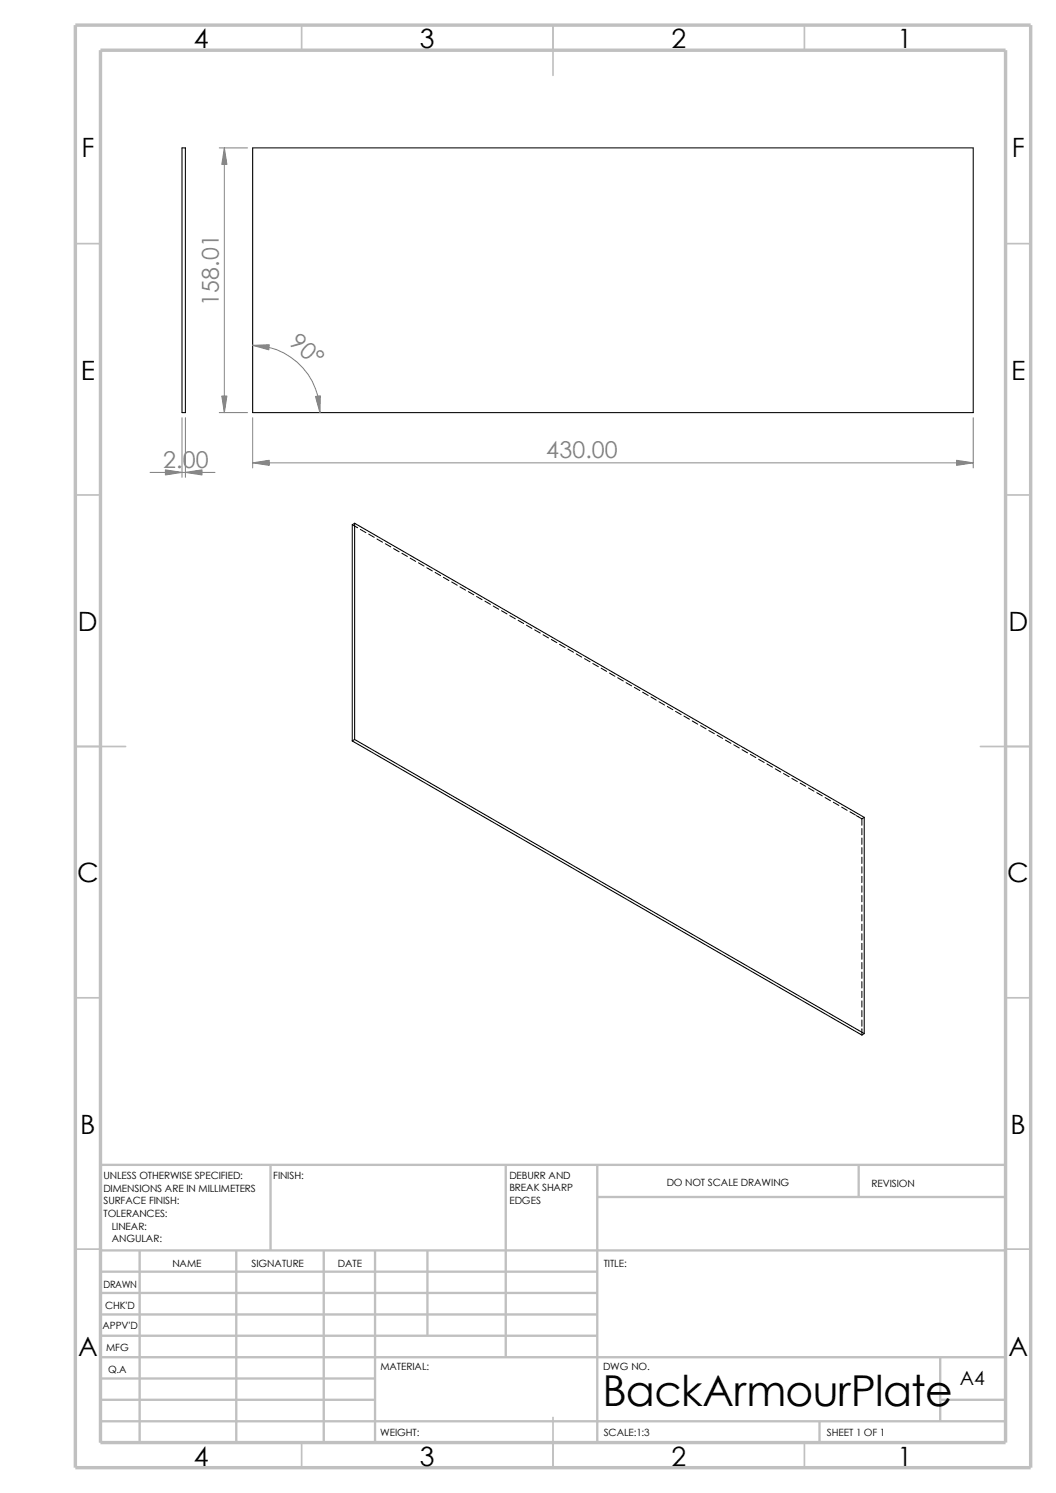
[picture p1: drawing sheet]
<svg xmlns="http://www.w3.org/2000/svg" width="210mm" height="297mm" viewBox="0 0 210 297" stroke-linecap="round" stroke-linejoin="round" font-family="sans-serif">
<g fill="none" stroke="#c0c0c0" stroke-width=".34">
<path d="M60 5v5M110 5v10M160 5v5M15 48.5h5M200 48.5h5M15 98.5h5M200 98.5h5M15 148.5h10M195 148.5h10M15 198.5h5M200 198.5h5M15 248.5h5"/>
<path d="M200 248.5h5M60 287v5M110 282v10M160 287v5"/>
</g>
<g fill="none" stroke="#c0c0c0" stroke-width=".47">
<path d="M53.8 231.7v17.1M100.6 231.7v38.3M118.8 231.7v55.3M118.8 238.1h81.2M170.8 231.7v6.4M200 231.7h-180v55.3M20 248.8h180M20 257.2h98.8M20 253h98.8M27.8 248.8v38.2M47 248.8v38.2M64.4 248.8v38.2"/>
<path d="M74.6 248.8v38.2M85 248.8v16.9M20 265.7h98.8M20 261.5h98.8M20 278.5h54.6M20 274.2h54.6M20 270h180M187 278.5h13M187 270v12.7M20 282.7h180M163 282.7v4.3"/>
</g>
<path d="M15 5h190v287h-190zM20 10h180v277h-180z" fill="none" stroke="#c0c0c0" stroke-width=".68" stroke-linecap="butt"/>
<path d="M36.2 29.4h.7v52.7h-.7zM50.2 29.4h143.3v52.7h-143.3zM70.5 104.1l-.4 .3v43M70.5 104.1v43M70.5 104.1l101.4 58.5v43M70.1 147.4l101.3 58.5 .5-.3M70.5 147.1l-.4 .3M70.5 147.1l101.4 58.5" fill="none" stroke="#000" stroke-width=".21"/>
<g fill="none" stroke="#000" stroke-width=".2">
<path d="M70.1 104.4l1 .6M71.7 105.3l1.1 .7M73.3 106.3l1.1 .6M75 107.2l1.1 .7M76.6 108.2l1.1 .6M78.3 109.1l1.1 .7M79.9 110.1l1.1 .6M81.6 111l1.1 .7M83.2 112l1.1 .6M84.9 112.9l1.1 .7M86.5 113.9l1.1 .6M88.2 114.9l1.1 .6"/>
<path d="M89.8 115.8l1.1 .6M91.5 116.8l1.1 .6M93.1 117.7l1.1 .6M94.8 118.7l1.1 .6M96.4 119.6l1.1 .6M98.1 120.6l1.1 .6M99.7 121.5l1.1 .6M101.4 122.5l1.1 .6M103 123.4l1.1 .6M104.7 124.4l1.1 .6M106.3 125.3l1.1 .6M108 126.3l1.1 .6"/>
<path d="M109.6 127.2l1.1 .6M111.3 128.2l1.1 .6M112.9 129.1l1.1 .7M114.6 130.1l1.1 .6M116.2 131l1.1 .7M117.9 132l1.1 .6M119.5 132.9l1.1 .7M121.2 133.9l1.1 .6M122.9 134.8l1.1 .7M124.5 135.8l1.1 .6M126.2 136.7l1.1 .7M127.8 137.7l1.1 .6"/>
<path d="M129.5 138.6l1 .7M131.1 139.6l1.1 .7M132.7 140.5l1.1 .7M134.4 141.5l1.1 .7M136 142.5l1.1 .6M137.7 143.4l1.1 .7M139.3 144.4l1.1 .6M141 145.3l1.1 .7M142.6 146.3l1.1 .6M144.3 147.2l1.1 .7M145.9 148.2l1.1 .6M147.6 149.1l1.1 .7"/>
<path d="M149.2 150.1l1.1 .6M150.9 151l1.1 .7M152.5 152l1.1 .6M154.2 153l1.1 .6M155.8 153.9l1.1 .6M157.5 154.9l1.1 .6M159.1 155.8l1.1 .6M160.8 156.8l1.1 .6M162.4 157.7l1.1 .6M164.1 158.7l1.1 .6M165.7 159.6l1.1 .6M167.4 160.6l1.1 .6"/>
<path d="M169 161.5l1.1 .6M170.3 162.3l1.1 .6M171.4 162.9v1.3M171.4 164.8v1.3M171.4 166.7v1.3M171.4 168.6v1.3M171.4 170.5v1.3M171.4 172.4v1.3M171.4 174.3v1.3M171.4 176.2v1.3M171.4 178.1v1.3M171.9 162.6l-.5 .3"/>
<path d="M171.4 180v1.3M171.4 181.9v1.3M171.4 183.9v1.2M171.4 185.8v1.2M171.4 187.7v1.2M171.4 189.6v1.2M171.4 191.5v1.2M171.4 193.4v1.2M171.4 195.3v1.3M171.4 197.2v1.3M171.4 199.1v1.3M171.4 201v1.3"/>
<path d="M171.4 202.9v1.3M171.4 204.6v1.3"/>
</g>
<path d="M43.6 29.4h5.6M44.6 29.4v52.7M50.2 68.7a13.4 13.4 0 0 1 13.4 13.4M29.8 94h13M36.2 83.1v11.9M36.9 83.1v11.9M43.6 82.1h5.6M50.2 83.1v10M50.2 92.1h143.3M193.5 83.1v10" fill="none" stroke="#808080" stroke-width=".2"/>
<g fill="#808080" stroke="#808080" stroke-width=".2">
<path d="M44.6 29.4l.5 3.3h-1z"/>
<path d="M44.1 78.8h1l-.5 3.3z"/>
<path d="M190.2 91.6l3.3 .5-3.3 .5z"/>
<path d="M50.2 92.1l3.4-.5v1z"/>
<path d="M62.7 78.9l1-.2-.1 3.4z"/>
<path d="M50.2 68.7l3.4-.1-.1 1z"/>
<path d="M32.9 93.5l3.3 .5-3.3 .5z"/>
<path d="M36.9 94l3.3-.5v1z"/>
</g>
<text font-size="8.5" x="119.8" y="279.7">BackArmourPlate</text>
<g font-size="5.3">
<text x="38.5" y="9.6">4</text>
<text x="83.5" y="9.6">3</text>
<text x="133.5" y="9.6">2</text>
<text x="178.5" y="9.6">1</text>
<text x="16.2" y="31.3">F</text>
<text x="201.2" y="31.3">F</text>
<text x="16" y="75.6">E</text>
<text x="201.1" y="75.6">E</text>
<text x="15.5" y="125.6">D</text>
<text x="200.6" y="125.6">D</text>
<text x="15.3" y="175.6">C</text>
<text x="200.3" y="175.6">C</text>
<text x="16" y="225.6">B</text>
<text x="201" y="225.6">B</text>
<text x="15.5" y="269.8">A</text>
<text x="200.5" y="269.8">A</text>
<text x="38.5" y="291.6">4</text>
<text x="83.5" y="291.6">3</text>
<text x="133.5" y="291.6">2</text>
<text x="178.5" y="291.6">1</text>
</g>
<g font-size="4.6" fill="#808080">
<text x="43.5" y="60.8" transform="rotate(-90 43.5 60.8)">158.01</text>
<text x="57.3" y="68.5" transform="rotate(41 57.3 68.5)">90°</text>
<text x="32.4" y="93">2.00</text>
<text x="108.6" y="91.1">430.00</text>
</g>
<text font-size="3.9" x="190.9" y="275.5">A4</text>
<g font-size="2">
<text x="20.6" y="234.6">UNLESS OTHERWISE SPECIFIED:</text>
<text x="20.6" y="237.1">DIMENSIONS ARE IN MILLIMETERS</text>
<text x="20.6" y="239.6">SURFACE FINISH:</text>
<text x="54.4" y="234.6">FINISH:</text>
<text x="101.3" y="239.5">EDGES</text>
<text x="101.3" y="234.5">DEBURR AND</text>
<text x="101.3" y="237">BREAK SHARP</text>
<text x="132.6" y="236">DO NOT SCALE DRAWING</text>
<text x="173.3" y="236.2">REVISION</text>
<text x="20.6" y="242.1">TOLERANCES:</text>
<text x="22.2" y="244.6">LINEAR:</text>
<text x="22.2" y="247.1">ANGULAR:</text>
<text x="50" y="252">SIGNATURE</text>
<text x="67.2" y="252">DATE</text>
<text x="120.1" y="252">TITLE:</text>
<text x="20.6" y="256.2">DRAWN</text>
<text x="34.3" y="252.1">NAME</text>
<text x="20.9" y="260.4">CHK'D</text>
<text x="20.4" y="264.5">APPV'D</text>
<text x="21.1" y="268.8">MFG</text>
<text x="21.5" y="273.1">Q.A</text>
<text x="75.6" y="272.5">MATERIAL:</text>
<text x="119.9" y="272.5">DWG NO.</text>
<text x="75.6" y="285.6">WEIGHT:</text>
<text x="120.1" y="285.6">SCALE:1:3</text>
<text x="164.5" y="285.6">SHEET 1 OF 1</text>
</g>
</svg>
